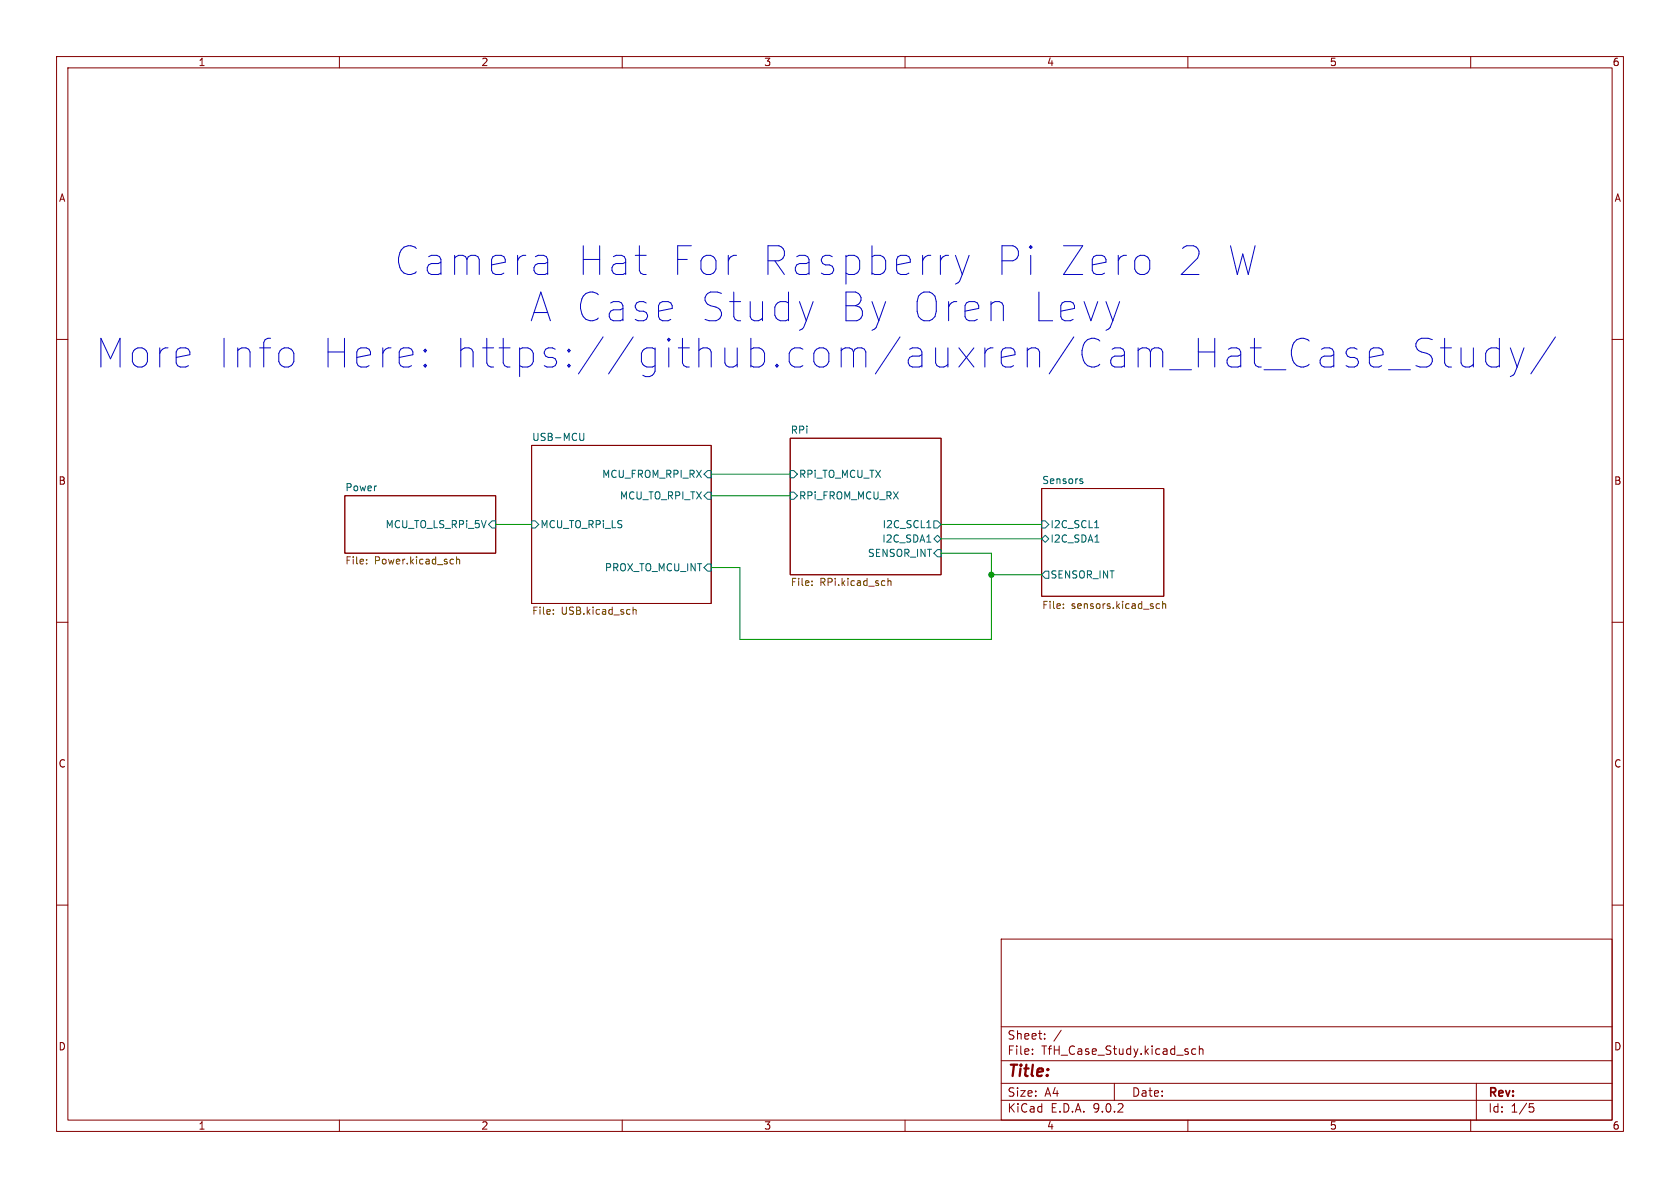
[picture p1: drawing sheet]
(kicad_sch
 (version 20250114)
 (generator "eeschema")
 (generator_version "9.0")
 (paper "A4")
 (lib_symbols)
 (text "Camera Hat For Raspberry Pi Zero 2 W\nA Case Study By Oren Levy\nMore Info Here: https://github.com/auxren/Cam_Hat_Case_Study/"
  (exclude_from_sim no)
  (at 146.05 54.61 0)
  (effects (font (size 5.08 5.08))))
 (junction
  (at 175.26 101.6)
  (diameter 0)
  (color 0 0 0 0))
 (wire
  (pts (xy 166.37 92.71) (xy 184.15 92.71))
  (stroke (width 0) (type default)))
 (wire
  (pts (xy 166.37 97.79) (xy 175.26 97.79))
  (stroke (width 0) (type default)))
 (wire
  (pts (xy 175.26 113.03) (xy 130.81 113.03))
  (stroke (width 0) (type default)))
 (wire
  (pts (xy 130.81 100.33) (xy 125.73 100.33))
  (stroke (width 0) (type default)))
 (wire
  (pts (xy 87.63 92.71) (xy 93.98 92.71))
  (stroke (width 0) (type default)))
 (wire
  (pts (xy 125.73 87.63) (xy 139.7 87.63))
  (stroke (width 0) (type default)))
 (wire
  (pts (xy 166.37 95.25) (xy 184.15 95.25))
  (stroke (width 0) (type default)))
 (wire
  (pts (xy 175.26 101.6) (xy 175.26 113.03))
  (stroke (width 0) (type default)))
 (wire
  (pts (xy 125.73 83.82) (xy 139.7 83.82))
  (stroke (width 0) (type default)))
 (wire
  (pts (xy 175.26 97.79) (xy 175.26 101.6))
  (stroke (width 0) (type default)))
 (wire
  (pts (xy 184.15 101.6) (xy 175.26 101.6))
  (stroke (width 0) (type default)))
 (wire
  (pts (xy 130.81 113.03) (xy 130.81 100.33))
  (stroke (width 0) (type default)))
 (sheet
  (at 93.98 78.74)
  (size 31.75 27.94)
  (exclude_from_sim no)
  (in_bom yes)
  (on_board yes)
  (dnp no)
  (fields_autoplaced yes)
  (stroke (width 0.1524) (type solid))
  (fill (color 0 0 0 0.0000))
  (property "Sheetname" "USB-MCU" (at 93.98 78.0284 0) (effects (font (size 1.27 1.27)) (justify left bottom)))
  (property "Sheetfile" "USB.kicad_sch" (at 93.98 107.2646 0) (effects (font (size 1.27 1.27)) (justify left top)))
  (pin "MCU_FROM_RPI_RX" input (at 125.73 83.82 0) (effects (font (size 1.27 1.27)) (justify right)))
  (pin "PROX_TO_MCU_INT" input (at 125.73 100.33 0) (effects (font (size 1.27 1.27)) (justify right)))
  (pin "MCU_TO_RPI_TX" input (at 125.73 87.63 0) (effects (font (size 1.27 1.27)) (justify right)))
  (pin "MCU_TO_RPi_LS" input (at 93.98 92.71 180) (effects (font (size 1.27 1.27)) (justify left))))
 (sheet
  (at 139.7 77.47)
  (size 26.67 24.13)
  (exclude_from_sim no)
  (in_bom yes)
  (on_board yes)
  (dnp no)
  (fields_autoplaced yes)
  (stroke (width 0.1524) (type solid))
  (fill (color 0 0 0 0.0000))
  (property "Sheetname" "RPi" (at 139.7 76.7584 0) (effects (font (size 1.27 1.27)) (justify left bottom)))
  (property "Sheetfile" "RPi.kicad_sch" (at 139.7 102.1846 0) (effects (font (size 1.27 1.27)) (justify left top)))
  (pin "I2C_SCL1" output (at 166.37 92.71 0) (effects (font (size 1.27 1.27)) (justify right)))
  (pin "I2C_SDA1" bidirectional (at 166.37 95.25 0) (effects (font (size 1.27 1.27)) (justify right)))
  (pin "RPi_TO_MCU_TX" input (at 139.7 83.82 180) (effects (font (size 1.27 1.27)) (justify left)))
  (pin "SENSOR_INT" input (at 166.37 97.79 0) (effects (font (size 1.27 1.27)) (justify right)))
  (pin "RPi_FROM_MCU_RX " input (at 139.7 87.63 180) (effects (font (size 1.27 1.27)) (justify left))))
 (sheet
  (at 60.96 87.63)
  (size 26.67 10.16)
  (exclude_from_sim no)
  (in_bom yes)
  (on_board yes)
  (dnp no)
  (fields_autoplaced yes)
  (stroke (width 0.1524) (type solid))
  (fill (color 0 0 0 0.0000))
  (property "Sheetname" "Power" (at 60.96 86.9184 0) (effects (font (size 1.27 1.27)) (justify left bottom)))
  (property "Sheetfile" "Power.kicad_sch" (at 60.96 98.3746 0) (effects (font (size 1.27 1.27)) (justify left top)))
  (pin "MCU_TO_LS_RPi_5V" input (at 87.63 92.71 0) (effects (font (size 1.27 1.27)) (justify right))))
 (sheet
  (at 184.15 86.36)
  (size 21.59 19.05)
  (exclude_from_sim no)
  (in_bom yes)
  (on_board yes)
  (dnp no)
  (fields_autoplaced yes)
  (stroke (width 0.1524) (type solid))
  (fill (color 0 0 0 0.0000))
  (property "Sheetname" "Sensors" (at 184.15 85.6484 0) (effects (font (size 1.27 1.27)) (justify left bottom)))
  (property "Sheetfile" "sensors.kicad_sch" (at 184.15 106.2486 0) (effects (font (size 1.27 1.27)) (justify left top)))
  (pin "I2C_SCL1" input (at 184.15 92.71 180) (effects (font (size 1.27 1.27)) (justify left)))
  (pin "SENSOR_INT" output (at 184.15 101.6 180) (effects (font (size 1.27 1.27)) (justify left)))
  (pin "I2C_SDA1" bidirectional (at 184.15 95.25 180) (effects (font (size 1.27 1.27)) (justify left))))
 (sheet_instances
  (path ""
   (page "1")))
 (embedded_fonts no))
